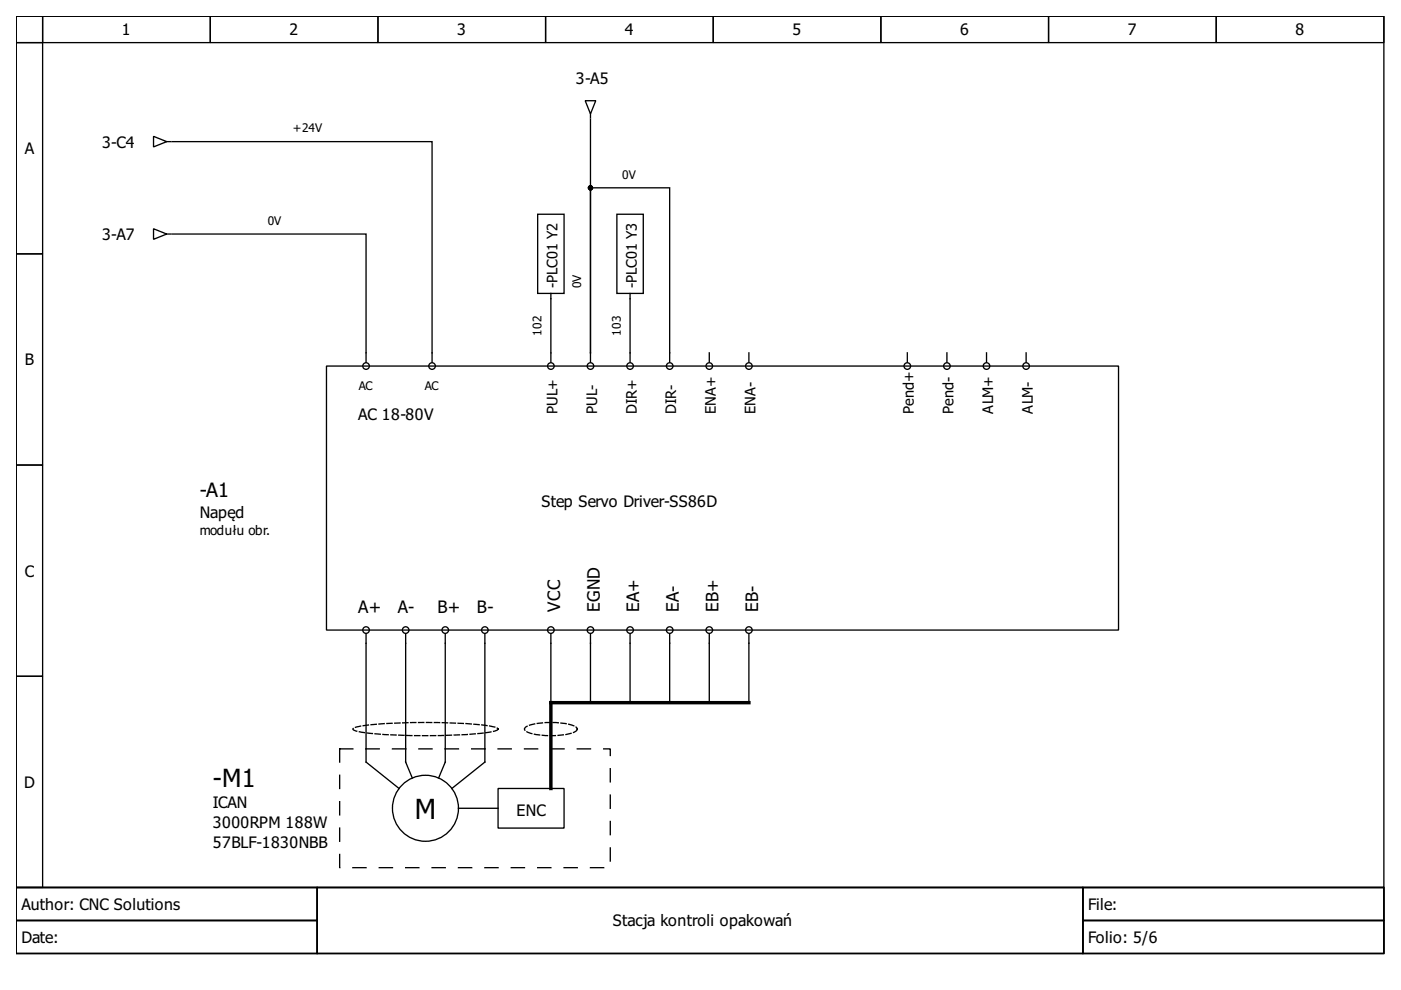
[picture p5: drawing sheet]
<svg xmlns="http://www.w3.org/2000/svg" width="297mm" height="210mm" viewBox="0 0 297 210" stroke-linecap="round" stroke-linejoin="round" font-family="sans-serif">
<g fill="none" stroke="#000" stroke-width=".28">
<path d="M3.4 3.4h290v184.8h-290zM3.4 3.4h5.6v5.6h-5.6zM3.4 9h5.6v44.8h-5.6zM9 3.4h35.6v5.6h-35.6zM44.6 3.4h35.5v5.6h-35.5zM80.1 3.4h35.6v5.6h-35.6zM115.7 3.4h35.5v5.6h-35.5zM151.2 3.4h35.6v5.6h-35.6zM186.8 3.4h35.5v5.6h-35.5zM222.3 3.4h35.6v5.6h-35.6zM257.9 3.4h35.5v5.6h-35.5zM32.5 28.9l2.8 1.1-2.8 1.1z"/>
<path d="M35.3 30h.9M36.5 30h55.1v46.8M124.1 21.4h2.2l-1.1 2.8zM125.2 25.3v49.5M125.2 24.2v.8M3.4 53.8h5.6v44.8h-5.6zM32.5 48.5l2.8 1.1-2.8 1.1zM35.3 49.6h.9M36.5 49.6h41.1v27.2M114 45.4h5.6v16.8h-5.6zM130.8 45.4h5.6v16.8h-5.6zM69.2 77.6h167.9v56h-167.9z"/>
<path d="M116.8 62.2v14.6M125.2 74.8v-35h16.8v37M125.2 74.8v2M133.6 62.2v14.6M150.4 74.8v2M158.8 74.8v2M192.4 74.8v2M200.8 74.8v2M209.2 74.8v2M217.6 74.8v2M3.4 98.6h5.6v44.8h-5.6zM77.6 134.4v27.2l7 5.6"/>
<path d="M86 134.4v27.2l1.4 3.3M94.4 134.4v27.2l-1.4 3.3M102.8 134.4v27.2l-7 5.6M116.8 134.4v14.6M125.2 134.4v14.6M133.6 134.4v14.6M142 134.4v14.6M150.4 134.4v14.6M158.8 134.4v14.6M3.4 143.4h5.6v44.8h-5.6zM97.2 171.4h8.4M105.6 167.2h14v8.4h-14z"/>
<path d="M3.4 188.2h290v14h-290zM3.4 188.2h63.9v7h-63.9zM3.4 195.2h63.9v7h-63.9zM67.3 188.2h162.3v14h-162.3zM229.6 188.2h63.8v7h-63.8zM229.6 195.2h63.8v7h-63.8z"/>
<circle cx="77.6" cy="77.6" r=".7"/>
<circle cx="91.6" cy="77.6" r=".7"/>
<circle cx="116.8" cy="77.6" r=".7"/>
<circle cx="125.2" cy="77.6" r=".7"/>
<circle cx="133.6" cy="77.6" r=".7"/>
<circle cx="142" cy="77.6" r=".7"/>
<circle cx="150.4" cy="77.6" r=".7"/>
<circle cx="158.8" cy="77.6" r=".7"/>
<circle cx="192.4" cy="77.6" r=".7"/>
<circle cx="200.8" cy="77.6" r=".7"/>
<circle cx="209.2" cy="77.6" r=".7"/>
<circle cx="217.6" cy="77.6" r=".7"/>
<circle cx="77.6" cy="133.6" r=".7"/>
<circle cx="86" cy="133.6" r=".7"/>
<circle cx="94.4" cy="133.6" r=".7"/>
<circle cx="102.8" cy="133.6" r=".7"/>
<circle cx="116.8" cy="133.6" r=".7"/>
<circle cx="125.2" cy="133.6" r=".7"/>
<circle cx="133.6" cy="133.6" r=".7"/>
<circle cx="142" cy="133.6" r=".7"/>
<circle cx="150.4" cy="133.6" r=".7"/>
<circle cx="158.8" cy="133.6" r=".7"/>
<circle cx="90.2" cy="171.4" r="7"/>
</g>
<path d="M158.8 149h-42v18.2" fill="none" stroke="#000" stroke-width=".73"/>
<path d="M74.9 154.4a26.8 26.8 0 0 1 8.1-1.1 112.6 112.6 0 0 1 21.6 .8l1 .5a2.46 2.46 0 0 1-1.8 .6 124.9 124.9 0 0 1-27.2 0 2.46 2.46 0 0 1-1.8-.6zM111.3 154.3a7.6 7.6 0 0 1 4.4-1.1h2.2l2 .2a3.2 3.2 0 0 1 2.5 1.2 1.87 1.87 0 0 1-1.6 1 16.7 16.7 0 0 1-9.2-.5l-.4-.5z" fill="none" stroke="#000" stroke-width=".28" stroke-dasharray="1.1 .6"/>
<path d="M72 158.8h57.4v25.2h-57.4z" fill="none" stroke="#000" stroke-width=".28" stroke-dasharray="2.8 2.8"/>
<circle cx="125.2" cy="39.8" r=".42" fill="#000" stroke="#000" stroke-width=".28"/>
<text font-size="5.9" x="88" y="173.6">M</text>
<text font-size="5.3" x="45.1" y="166.9">-M1</text>
<text font-size="4.2" x="42.3" y="105.3">-A1</text>
<g font-size="3.6">
<text x="75.9" y="130">A+</text>
<text x="84.3" y="130">A-</text>
<text x="92.7" y="130">B+</text>
<text x="101.1" y="130">B-</text>
<text x="118.8" y="129.7" transform="rotate(-90 118.8 129.7)">VCC</text>
<text x="127.2" y="129.7" transform="rotate(-90 127.2 129.7)">EGND</text>
<text x="135.5" y="129.7" transform="rotate(-90 135.5 129.7)">EA+</text>
<text x="143.9" y="129.7" transform="rotate(-90 143.9 129.7)">EA-</text>
<text x="152.3" y="129.7" transform="rotate(-90 152.3 129.7)">EB+</text>
<text x="160.7" y="129.7" transform="rotate(-90 160.7 129.7)">EB-</text>
</g>
<g font-size="3.4">
<text x="25.8" y="7.5">1</text>
<text x="61.4" y="7.5">2</text>
<text x="96.9" y="7.5">3</text>
<text x="132.5" y="7.5">4</text>
<text x="168" y="7.5">5</text>
<text x="203.6" y="7.5">6</text>
<text x="239.1" y="7.5">7</text>
<text x="274.7" y="7.5">8</text>
<text x="122.1" y="17.7">3-A5</text>
<text x="5.3" y="32.7">A</text>
<text x="21.6" y="31.3">3-C4</text>
<text x="21.6" y="50.9">3-A7</text>
<text x="5.3" y="77.5">B</text>
<text x="75.9" y="89.1">AC 18-80V</text>
<text x="114.8" y="107.5">Step Servo Driver-SS86D</text>
<text x="42.3" y="109.8">Napęd</text>
<text x="5.3" y="122.3">C</text>
<text x="5.1" y="167">D</text>
<text x="45.1" y="171.4">ICAN</text>
<text x="109.5" y="173.1">ENC</text>
<text x="45.1" y="175.6">3000RPM 188W</text>
<text x="45.1" y="179.8">57BLF-1830NBB</text>
<text x="4.6" y="192.9">Author: CNC Solutions</text>
<text x="130" y="196.4">Stacja kontroli opakowań</text>
<text x="230.7" y="192.9">File:</text>
<text x="4.6" y="199.9">Date:</text>
<text x="230.7" y="199.9">Folio: 5/6</text>
</g>
<g font-size="3.1">
<text x="118.2" y="61.1" transform="rotate(-90 118.2 61.1)">-PLC01 Y2</text>
<text x="135" y="61.1" transform="rotate(-90 135 61.1)">-PLC01 Y3</text>
<text x="118.2" y="87.7" transform="rotate(-90 118.2 87.7)">PUL+</text>
<text x="126.6" y="87.7" transform="rotate(-90 126.6 87.7)">PUL-</text>
<text x="135" y="87.7" transform="rotate(-90 135 87.7)">DIR+</text>
<text x="143.4" y="87.7" transform="rotate(-90 143.4 87.7)">DIR-</text>
<text x="151.8" y="87.7" transform="rotate(-90 151.8 87.7)">ENA+</text>
<text x="160.2" y="87.7" transform="rotate(-90 160.2 87.7)">ENA-</text>
<text x="193.8" y="87.7" transform="rotate(-90 193.8 87.7)">Pend+</text>
<text x="202.2" y="87.7" transform="rotate(-90 202.2 87.7)">Pend-</text>
<text x="210.6" y="87.7" transform="rotate(-90 210.6 87.7)">ALM+</text>
<text x="219" y="87.7" transform="rotate(-90 219 87.7)">ALM-</text>
</g>
<text font-size="2.8" x="42.3" y="113.4">modułu obr.</text>
<g font-size="2.5">
<text x="62.1" y="28.1">+24V</text>
<text x="131.9" y="37.9">0V</text>
<text x="56.8" y="47.7">0V</text>
<text x="123.2" y="61.1" transform="rotate(-90 123.2 61.1)">0V</text>
<text x="114.8" y="71.2" transform="rotate(-90 114.8 71.2)">102</text>
<text x="131.6" y="71.2" transform="rotate(-90 131.6 71.2)">103</text>
<text x="76.1" y="82.6">AC</text>
<text x="90.1" y="82.6">AC</text>
</g>
</svg>
